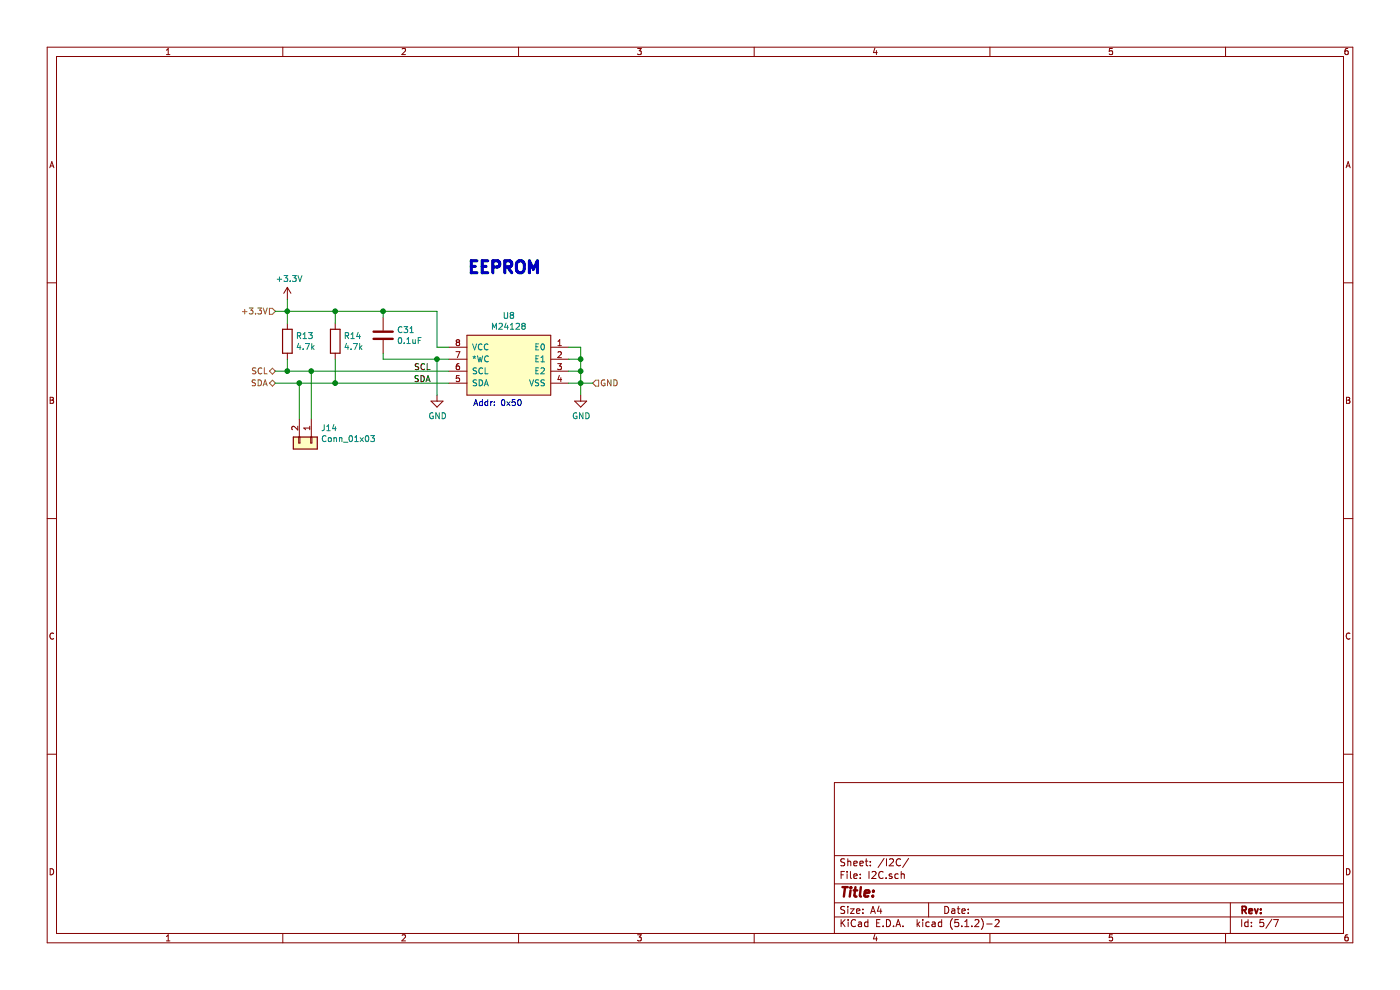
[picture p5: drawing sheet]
EESchema Schematic File Version 4
LIBS:BPSMaster-cache
EELAYER 26 0
EELAYER END
$Descr A4 11693 8268
encoding utf-8
Sheet 5 7
Title ""
Date ""
Rev ""
Comp ""
Comment1 ""
Comment2 ""
Comment3 ""
Comment4 ""
$EndDescr
Text HLabel 2300 3200 0    50   BiDi ~ 0
SDA
Text HLabel 2300 3100 0    50   BiDi ~ 0
SCL
Text HLabel 4950 3200 2    50   Input ~ 0
GND
$Comp
L BPSMaster-rescue:M24128-utsvt-bps U8
U 1 1
P 4250 2800
F 0 "U8" H 4250 2965 50  0000 C CNN
F 1 "M24128" H 4250 2874 50  0000 C CNN
F 2 "UTSVT_BPS:M24128-BRMN6P" H 4250 2800 50  0001 C CNN
F 3 "" H 4250 2800 50  0001 C CNN
	1    4250 2800
	-1   0    0    -1  
$EndComp
Text HLabel 2300 2600 0    50   Input ~ 0
+3.3V
$Comp
L Device:C C31
U 1 1
P 3200 2800
F 0 "C31" H 3315 2846 50  0000 L CNN
F 1 "0.1uF" H 3315 2755 50  0000 L CNN
F 2 "Capacitor_SMD:C_0805_2012Metric" H 3238 2650 50  0001 C CNN
F 3 "~" H 3200 2800 50  0001 C CNN
	1    3200 2800
	1    0    0    -1  
$EndComp
$Comp
L power:GND #PWR060
U 1 1
P 4850 3300
F 0 "#PWR060" H 4850 3050 50  0001 C CNN
F 1 "GND" H 4855 3127 50  0000 C CNN
F 2 "" H 4850 3300 50  0001 C CNN
F 3 "" H 4850 3300 50  0001 C CNN
	1    4850 3300
	1    0    0    -1  
$EndComp
Wire Wire Line
	4750 3200 4850 3200
Wire Wire Line
	4850 3200 4850 3300
Connection ~ 4850 3200
Wire Wire Line
	4850 3200 4950 3200
$Comp
L power:GND #PWR059
U 1 1
P 3650 3300
F 0 "#PWR059" H 3650 3050 50  0001 C CNN
F 1 "GND" H 3655 3127 50  0000 C CNN
F 2 "" H 3650 3300 50  0001 C CNN
F 3 "" H 3650 3300 50  0001 C CNN
	1    3650 3300
	1    0    0    -1  
$EndComp
Wire Wire Line
	3650 3300 3650 3000
Wire Wire Line
	3650 3000 3750 3000
$Comp
L Device:R R14
U 1 1
P 2800 2850
F 0 "R14" H 2870 2896 50  0000 L CNN
F 1 "4.7k" H 2870 2805 50  0000 L CNN
F 2 "Resistor_SMD:R_0805_2012Metric" V 2730 2850 50  0001 C CNN
F 3 "~" H 2800 2850 50  0001 C CNN
	1    2800 2850
	1    0    0    -1  
$EndComp
$Comp
L Device:R R13
U 1 1
P 2400 2850
F 0 "R13" H 2470 2896 50  0000 L CNN
F 1 "4.7k" H 2470 2805 50  0000 L CNN
F 2 "Resistor_SMD:R_0805_2012Metric" V 2330 2850 50  0001 C CNN
F 3 "~" H 2400 2850 50  0001 C CNN
	1    2400 2850
	1    0    0    -1  
$EndComp
$Comp
L power:+3.3V #PWR055
U 1 1
P 2400 2500
F 0 "#PWR055" H 2400 2350 50  0001 C CNN
F 1 "+3.3V" H 2415 2673 50  0000 C CNN
F 2 "" H 2400 2500 50  0001 C CNN
F 3 "" H 2400 2500 50  0001 C CNN
	1    2400 2500
	1    0    0    -1  
$EndComp
Wire Wire Line
	2300 2600 2400 2600
Wire Wire Line
	3650 2600 3650 2900
Wire Wire Line
	3650 2900 3750 2900
Wire Wire Line
	2400 2700 2400 2600
Connection ~ 2400 2600
Wire Wire Line
	2400 2600 2800 2600
Wire Wire Line
	2800 2700 2800 2600
Connection ~ 2800 2600
Wire Wire Line
	2300 3100 2400 3100
Wire Wire Line
	2400 3100 2400 3000
Connection ~ 2400 3100
Wire Wire Line
	3200 3000 3650 3000
Connection ~ 3650 3000
Wire Wire Line
	2800 2600 3200 2600
Wire Wire Line
	3200 2650 3200 2600
Connection ~ 3200 2600
Wire Wire Line
	3200 2600 3650 2600
Wire Wire Line
	3200 2950 3200 3000
Wire Wire Line
	2800 3000 2800 3200
Connection ~ 2800 3200
Wire Wire Line
	2400 2500 2400 2600
Text Label 3600 3100 2    50   ~ 0
SCL
Text Label 3600 3200 2    50   ~ 0
SDA
Text Notes 3900 2300 0    100  ~ 20
EEPROM
Text Notes 3950 3400 0    50   ~ 0
Addr: 0x50
Wire Wire Line
	4850 3200 4850 3100
Wire Wire Line
	4850 2900 4750 2900
Wire Wire Line
	4750 3000 4850 3000
Connection ~ 4850 3000
Wire Wire Line
	4850 3000 4850 2900
Wire Wire Line
	4750 3100 4850 3100
Connection ~ 4850 3100
Wire Wire Line
	4850 3100 4850 3000
$Comp
L Connector_Generic:Conn_01x02 J14
U 1 1
P 2600 3700
F 0 "J14" V 2473 3780 50  0000 L CNN
F 1 "Conn_01x03" V 2564 3780 50  0000 L CNN
F 2 "Connector_PinHeader_2.54mm:PinHeader_1x02_P2.54mm_Vertical" H 2600 3700 50  0001 C CNN
F 3 "~" H 2600 3700 50  0001 C CNN
	1    2600 3700
	0    1    1    0   
$EndComp
Wire Wire Line
	2800 3200 3750 3200
Wire Wire Line
	2500 3200 2800 3200
Wire Wire Line
	2300 3200 2500 3200
Connection ~ 2500 3200
Wire Wire Line
	2500 3500 2500 3200
Wire Wire Line
	2600 3100 3750 3100
Wire Wire Line
	2400 3100 2600 3100
Connection ~ 2600 3100
Wire Wire Line
	2600 3500 2600 3100
$EndSCHEMATC
